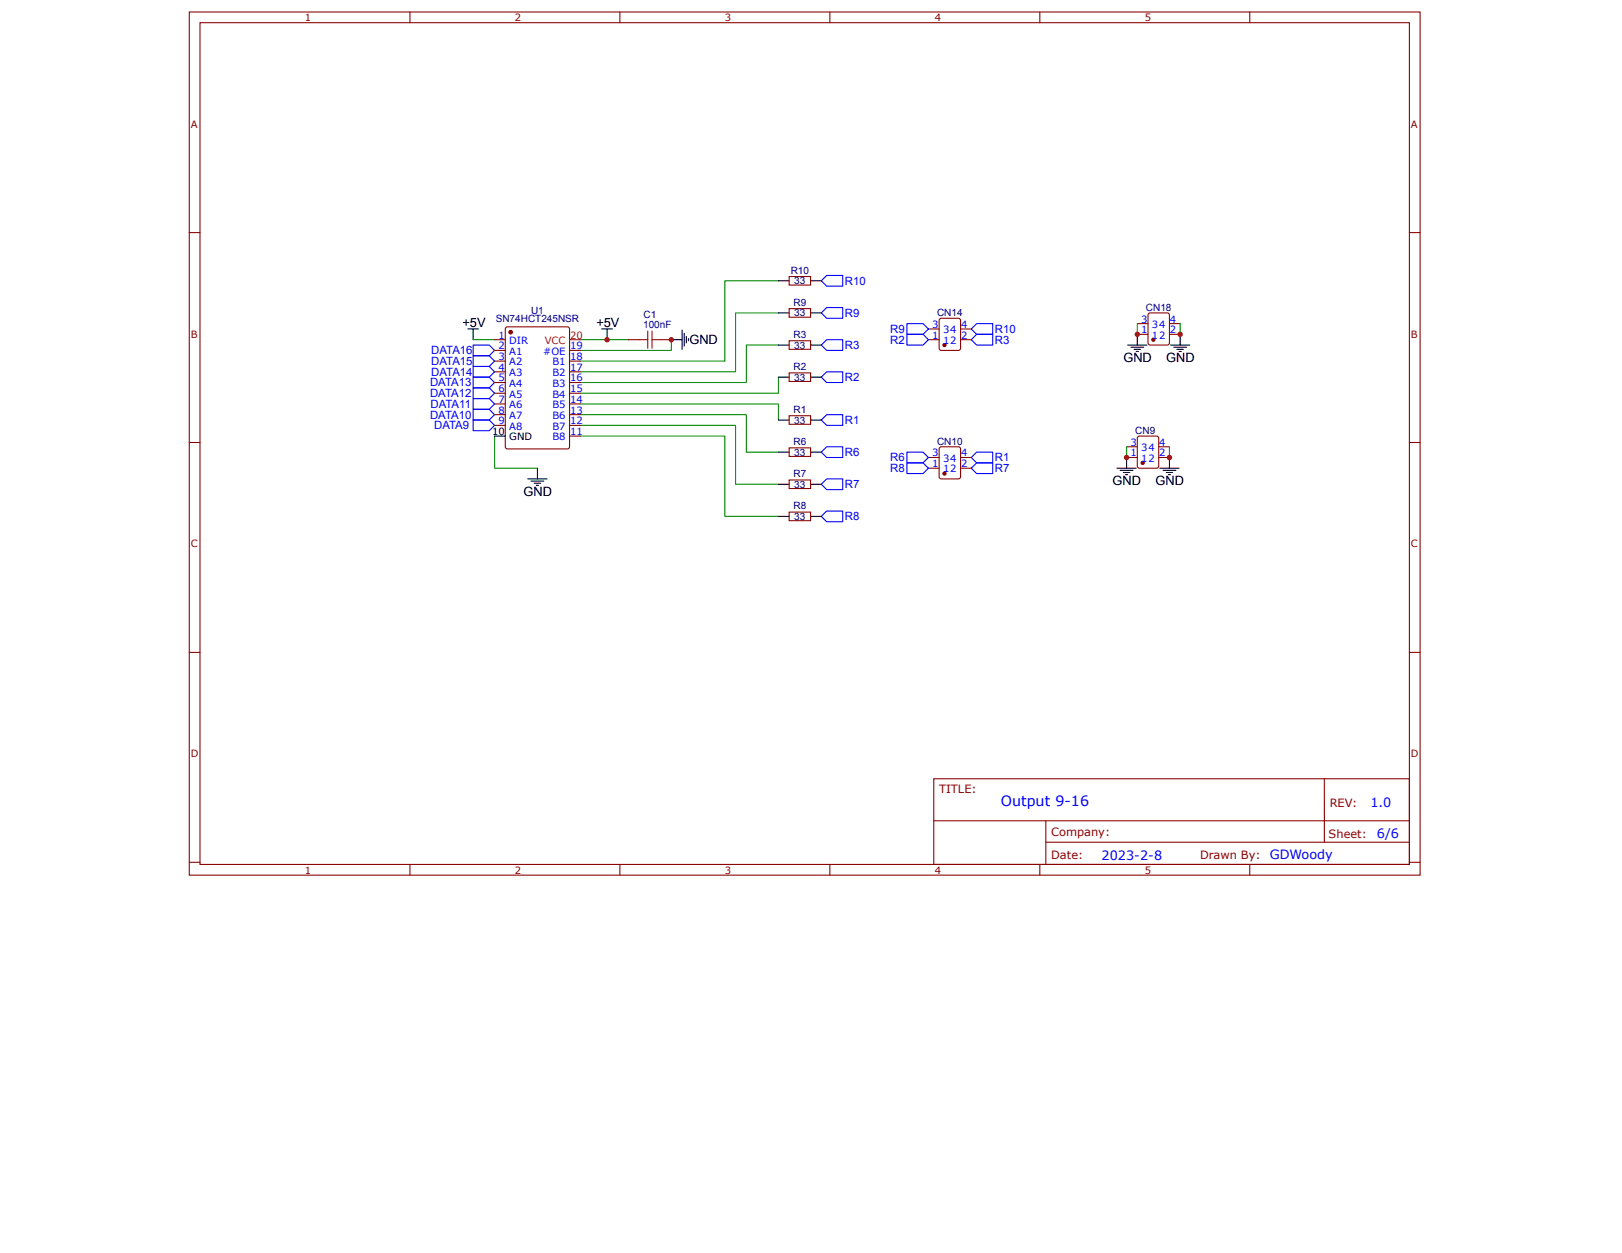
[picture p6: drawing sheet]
<svg xmlns="http://www.w3.org/2000/svg" width="279mm" height="216mm" viewBox="0 0 279 216" stroke-linecap="round" stroke-linejoin="round" font-family="sans-serif">
<g fill="none" stroke="#800" stroke-width=".18">
<path d="M32.6 2.1h212v148.7h-212zM34.4 3.9h208.4v145h-208.4zM70.6 2.1v1.8M106.8 2.1v1.8M142.9 2.1v1.8M179.1 2.1v1.8M215.3 2.1v1.8M32.6 40.1h1.8M108.3 58.5h1.8M113.8 58.5h1.8M135.9 58.7h3.7v1.5h-3.7zM135.9 53.2h3.7v1.5h-3.7z"/>
<path d="M135.9 47.6h3.7v1.5h-3.7zM197.9 54l3.2-.1 .3 .2v5l-.1 .3-3.2 .1-.3-.2v-5zM242.8 40.1h1.8M32.6 76.2h1.8M135.9 71.6h3.7v1.5h-3.7zM135.9 64.3h3.7v1.4h-3.7zM135.9 77.2h3.7v1.4h-3.7zM242.8 76.2h1.8M135.9 82.7h3.7v1.5h-3.7zM135.9 88.2h3.7v1.5h-3.7zM32.6 112.4h1.8M242.8 112.4h1.8"/>
<path d="M160.8 134.2h82v14.7h-82zM228.1 134.2v10.9M32.6 148.6h1.8M70.6 148.9v1.9M106.8 148.9v1.9M142.9 148.9v1.9M160.9 141.4h81.8M179.1 148.9v1.9M180.2 145.1h62.5M180.2 141.4v7.4M215.3 148.9v1.9M242.8 148.6h1.8"/>
</g>
<g fill="none" stroke="#000" stroke-width=".18">
<path d="M80.6 56.7h1.8M81.5 56.7v1.8M103.6 56.7h1.9M104.6 56.7v1.8M115.6 58.5h1.9M117.5 56.9v3.3M117.9 57.4v2.2M118.2 58v1.1M118.6 58.3v.4M134.1 59.5h1.8M134.1 53.9h1.8M134.1 48.4h1.8"/>
<path d="M139.6 59.5h1.9M139.6 53.9h1.9M139.6 48.4h1.9M201.6 59.5h3.3M202.2 59.8h2.2M203.3 57.6v1.9M134.1 72.4h1.8M134.1 65h1.8M134.1 77.9h1.8M139.6 72.4h1.9M139.6 65h1.9M139.6 77.9h1.9"/>
<path d="M202.7 60.2h1.1M203.1 60.6h.4M90.9 82.5h3.3M91.5 82.9h2.2M92 83.3h1.1M92.4 83.6h.4M92.6 80.7v1.8M134.1 83.4h1.8M134.1 89h1.8M139.6 83.4h1.9M139.6 89h1.9"/>
</g>
<path d="M81.5 59.5h2.8l.9 .9-.9 .9h-2.8zM81.5 70.5h2.8l.9 .9-.9 1h-2.8zM81.5 61.3h2.8l.9 .9-.9 .9h-2.8zM81.5 65h2.8l.9 .9-.9 .9h-2.8zM81.5 63.1h2.8l.9 1-.9 .9h-2.8zM81.5 68.7h2.8l.9 .9-.9 .9h-2.8zM81.5 66.8h2.8l.9 1-.9 .9h-2.8zM81.5 72.4h2.8l.9 .9-.9 .9h-2.8z" fill="none" stroke="#00f" stroke-width=".18"/>
<path d="M81.5 58.5h3.7M100 58.5h8.3M115.6 58.5v1.9h-15.6M134.1 48.4h-9.2v13.8h-24.9M134.1 53.9h-7.4v10.2h-26.7M134.1 59.5h-5.5v6.4h-28.6M85.2 75.1v5.6h7.4M100 69.6h34.1v2.8M100 71.4h28.6v6.5h5.5M100 73.3h26.7v10.1h7.4M100 75.1h24.9v13.9h9.2M134.1 65v2.8h-34.1" fill="none" stroke="#080" stroke-width=".18"/>
<path d="M110.1 58.5h1.5M111.6 57.1v2.9M112.3 58.5h1.5M112.3 57.1v2.9" fill="none" stroke="#a00000" stroke-width=".18"/>
<circle cx="198.7" cy="58.5" r=".28" fill="#800"/>
<g fill="none" stroke="#800" stroke-width=".18">
<path d="M162 54.9l3.1-.1 .3 .2 .1 5-.2 .3-3.2 .1-.3-.2v-5zM195.9 57.6h1.9M195.9 55.8h1.9M201.4 57.6h1.9M201.4 55.8h1.9"/>
<circle cx="198.7" cy="58.5" r=".28"/>
</g>
<path d="M203.3 55.8v1.8" fill="none" stroke="#080" stroke-width=".18"/>
<circle cx="162.7" cy="59.5" r=".28" fill="#800"/>
<g fill="none" stroke="#800" stroke-width=".18">
<path d="M159.9 58.5h1.9M159.9 56.7h1.9M165.5 58.5h1.8M165.5 56.7h1.8M196.1 75.2l3.1-.1 .3 .2 .1 5-.2 .3-3.1 .1-.3-.2-.1-5z"/>
<circle cx="162.7" cy="59.5" r=".28"/>
</g>
<path d="M201.4 78.8v1.9M199.8 80.7h3.3M200.3 81h2.2M200.9 81.4h1.1M201.3 81.8h.3" fill="none" stroke="#000" stroke-width=".18"/>
<circle cx="196.8" cy="79.8" r=".28" fill="#800"/>
<g fill="none" stroke="#800" stroke-width=".18">
<path d="M162 77h3.1l.3 .2 .1 5-.2 .3h-3.2l-.3-.2v-4.9zM194.1 78.8h1.8M194.1 77h1.8M199.6 78.8h1.8M199.6 77h1.8"/>
<circle cx="196.8" cy="79.8" r=".28"/>
</g>
<path d="M201.4 77v1.8" fill="none" stroke="#080" stroke-width=".18"/>
<circle cx="162.7" cy="81.6" r=".28" fill="#800"/>
<g fill="none" stroke="#800" stroke-width=".18">
<path d="M159.9 78.8h1.9M165.5 78.8h1.8M159.9 80.7h1.9M165.5 80.7h1.8"/>
<circle cx="162.7" cy="81.6" r=".28"/>
</g>
<path d="M194.2 59.5h3.4M194.8 59.8h2.2M195.9 57.6v1.9M194.1 78.8v1.9M195.4 60.2h1.1M195.7 60.6h.4M192.4 80.7h3.3M193 81h2.2M193.5 81.4h1.1M193.9 81.8h.3" fill="none" stroke="#000" stroke-width=".18"/>
<path d="M195.9 55.8v1.8M194.1 77v1.8" fill="none" stroke="#080" stroke-width=".18"/>
<g fill="none" stroke="#00f" stroke-width=".18">
<path d="M141.5 59.5l.9-1h2.8v1.9h-2.8zM141.5 53.9l.9-.9h2.8v1.8h-2.8zM141.5 48.4l.9-.9h2.8v1.8h-2.8zM156.2 57.6h2.8l.9 .9-.9 1h-2.8zM156.2 55.8h2.8l.9 .9-.9 .9h-2.8zM168.2 57.6h2.8v1.9h-2.8l-.9-1zM168.2 55.8h2.8v1.8h-2.8l-.9-.9zM141.5 72.4l.9-1h2.8v1.9h-2.8zM141.5 65l.9-.9h2.8v1.8h-2.8zM142.4 77h2.8v1.8h-2.8l-.9-.9zM156.2 79.8h2.8l.9 .9-.9 .9h-2.8zM156.2 77.9h2.8l.9 .9-.9 1h-2.8z"/>
<path d="M167.3 78.8l.9-.9h2.8v1.9h-2.8zM168.2 79.8h2.8v1.8h-2.8l-.9-.9zM141.5 89l.9-.9h2.8v1.8h-2.8zM141.5 83.4l.9-.9h2.8v1.9h-2.8z"/>
</g>
<g fill="#c00">
<circle cx="115.6" cy="58.5" r=".46"/>
<circle cx="104.6" cy="58.5" r=".46"/>
<circle cx="203.3" cy="57.6" r=".46"/>
<circle cx="201.4" cy="78.8" r=".46"/>
<circle cx="195.9" cy="57.6" r=".46"/>
<circle cx="194.1" cy="78.8" r=".46"/>
</g>
<circle cx="88" cy="57.2" r=".28" fill="#800"/>
<g fill="none" stroke="#800" stroke-width=".18">
<path d="M87.2 56.4l10.5-.1 .4 .2v20.5l-.2 .3-10.5 .1-.3-.2-.1-20.5z"/>
<circle cx="88" cy="57.2" r=".28"/>
</g>
<circle cx="88" cy="57.2" r=".28" fill="#800"/>
<g fill="none" stroke="#800" stroke-width=".18">
<path d="M85.2 58.5h1.8M85.2 60.4h1.8M85.2 62.2h1.8M85.2 64.1h1.8M85.2 65.9h1.8M85.2 67.8h1.8M85.2 69.6h1.8M85.2 71.4h1.8M85.2 73.3h1.8M98.1 60.4h1.9M98.1 62.2h1.9M98.1 64.1h1.9"/>
<path d="M98.1 65.9h1.9M98.1 67.8h1.9M98.1 69.6h1.9M98.1 71.4h1.9M98.1 73.3h1.9M98.1 75.1h1.9"/>
<circle cx="88" cy="57.2" r=".28"/>
</g>
<path d="M85.2 75.1h1.8" fill="none" stroke="#000" stroke-width=".18"/>
<path d="M98.1 58.5h1.9" fill="none" stroke="#f00" stroke-width=".18"/>
<text font-size="2.5" fill="#00f" x="172.4" y="138.9">Output 9-16</text>
<g font-size="2.2">
<text x="79.7" y="56.3">+5V</text>
<text x="102.7" y="56.3">+5V</text>
<text x="118.7" y="59.3">GND</text>
<text x="193.5" y="62.4">GND</text>
<text x="200.9" y="62.4">GND</text>
<text x="191.7" y="83.6">GND</text>
<text x="199" y="83.6">GND</text>
<text x="90.2" y="85.5">GND</text>
</g>
<g font-size="2.2" fill="#00f">
<text x="236.1" y="139">1.0</text>
<text x="189.7" y="148.1">2023-2-8</text>
<text x="218.7" y="148.1">GDWoody</text>
<text x="237.2" y="144.4">6/6</text>
</g>
<g font-size="2" fill="#00f">
<text x="145.5" y="49.1">R10</text>
<text x="145.5" y="54.6">R9</text>
<text x="153.4" y="59.2">R2</text>
<text x="153.4" y="57.4">R9</text>
<text x="171.4" y="59.2">R3</text>
<text x="171.4" y="57.4">R10</text>
<text x="74.3" y="62.8">DATA15</text>
<text x="74.3" y="61">DATA16</text>
<text x="74.3" y="64.7">DATA14</text>
<text x="145.5" y="65.7">R2</text>
<text x="145.5" y="60.1">R3</text>
<text x="74.1" y="66.5">DATA13</text>
<text x="74.1" y="68.4">DATA12</text>
<text x="74.1" y="70.2">DATA11</text>
<text x="74.1" y="72.1">DATA10</text>
<text x="74.8" y="73.9">DATA9</text>
<text x="145.5" y="73">R1</text>
<text x="145.5" y="78.6">R6</text>
<text x="153.4" y="81.3">R8</text>
<text x="153.4" y="79.5">R6</text>
<text x="171.4" y="81.3">R7</text>
<text x="171.4" y="79.5">R1</text>
<text x="145.5" y="89.6">R8</text>
<text x="145.5" y="84.1">R7</text>
</g>
<g font-size="2" fill="#800">
<text x="161.8" y="136.6">TITLE:</text>
<text x="229.1" y="139">REV:</text>
<text x="181.1" y="148">Date:</text>
<text x="181.1" y="144">Company:</text>
<text x="206.7" y="148.1">Drawn By:</text>
<text x="228.9" y="144.3">Sheet:</text>
</g>
<g font-size="1.7" fill="#800">
<text x="52.5" y="3.6">1</text>
<text x="88.7" y="3.6">2</text>
<text x="124.9" y="3.6">3</text>
<text x="161" y="3.6">4</text>
<text x="197.2" y="3.6">5</text>
<text x="32.9" y="22">A</text>
<text x="243.1" y="22">A</text>
<text x="32.9" y="58.2">B</text>
<text x="243.1" y="58.2">B</text>
<text x="32.9" y="94.3">C</text>
<text x="243.1" y="94.3">C</text>
<text x="32.9" y="130.5">D</text>
<text x="243.1" y="130.5">D</text>
<text x="52.5" y="150.5">1</text>
<text x="88.7" y="150.5">2</text>
<text x="124.9" y="150.5">3</text>
<text x="161" y="150.5">4</text>
<text x="197.2" y="150.5">5</text>
</g>
<g font-size="1.7" fill="#000080">
<text x="136.2" y="47.1">R10</text>
<text x="136.7" y="52.7">R9</text>
<text x="136.8" y="49">33</text>
<text x="197.4" y="53.6">CN18</text>
<text x="85.4" y="55.5">SN74HCT245NSR</text>
<text x="91.5" y="54">U1</text>
<text x="110.8" y="56.5">100nF</text>
<text x="110.8" y="54.8">C1</text>
<text x="136.7" y="58.2">R3</text>
<text x="136.8" y="54.5">33</text>
<text x="161.4" y="54.5">CN14</text>
<text x="136.7" y="63.8">R2</text>
<text x="136.8" y="65.6">33</text>
<text x="136.8" y="60.1">33</text>
<text x="136.7" y="71.1">R1</text>
<text x="136.7" y="76.7">R6</text>
<text x="136.8" y="73">33</text>
<text x="161.4" y="76.7">CN10</text>
<text x="195.6" y="74.8">CN9</text>
<text x="136.7" y="82.2">R7</text>
<text x="136.8" y="78.5">33</text>
<text x="136.7" y="87.7">R8</text>
<text x="136.8" y="84.1">33</text>
<text x="136.8" y="89.6">33</text>
</g>
<g font-size="1.7" fill="#00f">
<text x="85.8" y="58.3">1</text>
<text x="87.7" y="59.3">DIR</text>
<text x="160.6" y="58.3">1</text>
<text x="160.6" y="56.5">3</text>
<text x="162.5" y="59.3">12</text>
<text x="162.5" y="57.4">34</text>
<text x="165.6" y="56.5">4</text>
<text x="165.6" y="58.3">2</text>
<text x="196.6" y="57.4">1</text>
<text x="196.6" y="55.6">3</text>
<text x="198.4" y="58.3">12</text>
<text x="198.4" y="56.5">34</text>
<text x="201.5" y="55.6">4</text>
<text x="201.5" y="57.4">2</text>
<text x="85.8" y="60.2">2</text>
<text x="85.8" y="62">3</text>
<text x="85.8" y="63.9">4</text>
<text x="85.8" y="65.7">5</text>
<text x="87.7" y="61.1">A1</text>
<text x="87.7" y="63">A2</text>
<text x="87.7" y="64.8">A3</text>
<text x="93.6" y="61.1">#OE</text>
<text x="95.2" y="64.8">B2</text>
<text x="95.2" y="63">B1</text>
<text x="98.2" y="65.7">16</text>
<text x="98.2" y="63.9">17</text>
<text x="98.2" y="62">18</text>
<text x="98.2" y="60.2">19</text>
<text x="85.8" y="67.6">6</text>
<text x="85.8" y="69.4">7</text>
<text x="85.8" y="71.3">8</text>
<text x="87.7" y="66.7">A4</text>
<text x="87.7" y="68.5">A5</text>
<text x="87.7" y="70.3">A6</text>
<text x="95.2" y="70.3">B5</text>
<text x="95.2" y="68.5">B4</text>
<text x="95.2" y="66.7">B3</text>
<text x="98.2" y="71.3">13</text>
<text x="98.2" y="69.4">14</text>
<text x="98.2" y="67.6">15</text>
<text x="85.8" y="73.1">9</text>
<text x="87.7" y="72.2">A7</text>
<text x="87.7" y="74">A8</text>
<text x="95.2" y="75.9">B8</text>
<text x="95.2" y="74">B7</text>
<text x="95.2" y="72.2">B6</text>
<text x="98.2" y="75">11</text>
<text x="98.2" y="73.1">12</text>
<text x="194.7" y="76.8">3</text>
<text x="196.6" y="77.7">34</text>
<text x="199.7" y="76.8">4</text>
<text x="160.6" y="80.5">1</text>
<text x="160.6" y="78.6">3</text>
<text x="162.5" y="81.4">12</text>
<text x="162.5" y="79.6">34</text>
<text x="165.6" y="78.6">4</text>
<text x="165.6" y="80.5">2</text>
<text x="194.7" y="78.6">1</text>
<text x="196.6" y="79.6">12</text>
<text x="199.7" y="78.6">2</text>
</g>
<g font-size="1.7" fill="#f00">
<text x="93.8" y="59.3">VCC</text>
<text x="98.2" y="58.3">20</text>
</g>
<g font-size="1.7">
<text x="84.8" y="75">10</text>
<text x="87.7" y="75.9">GND</text>
</g>
</svg>
